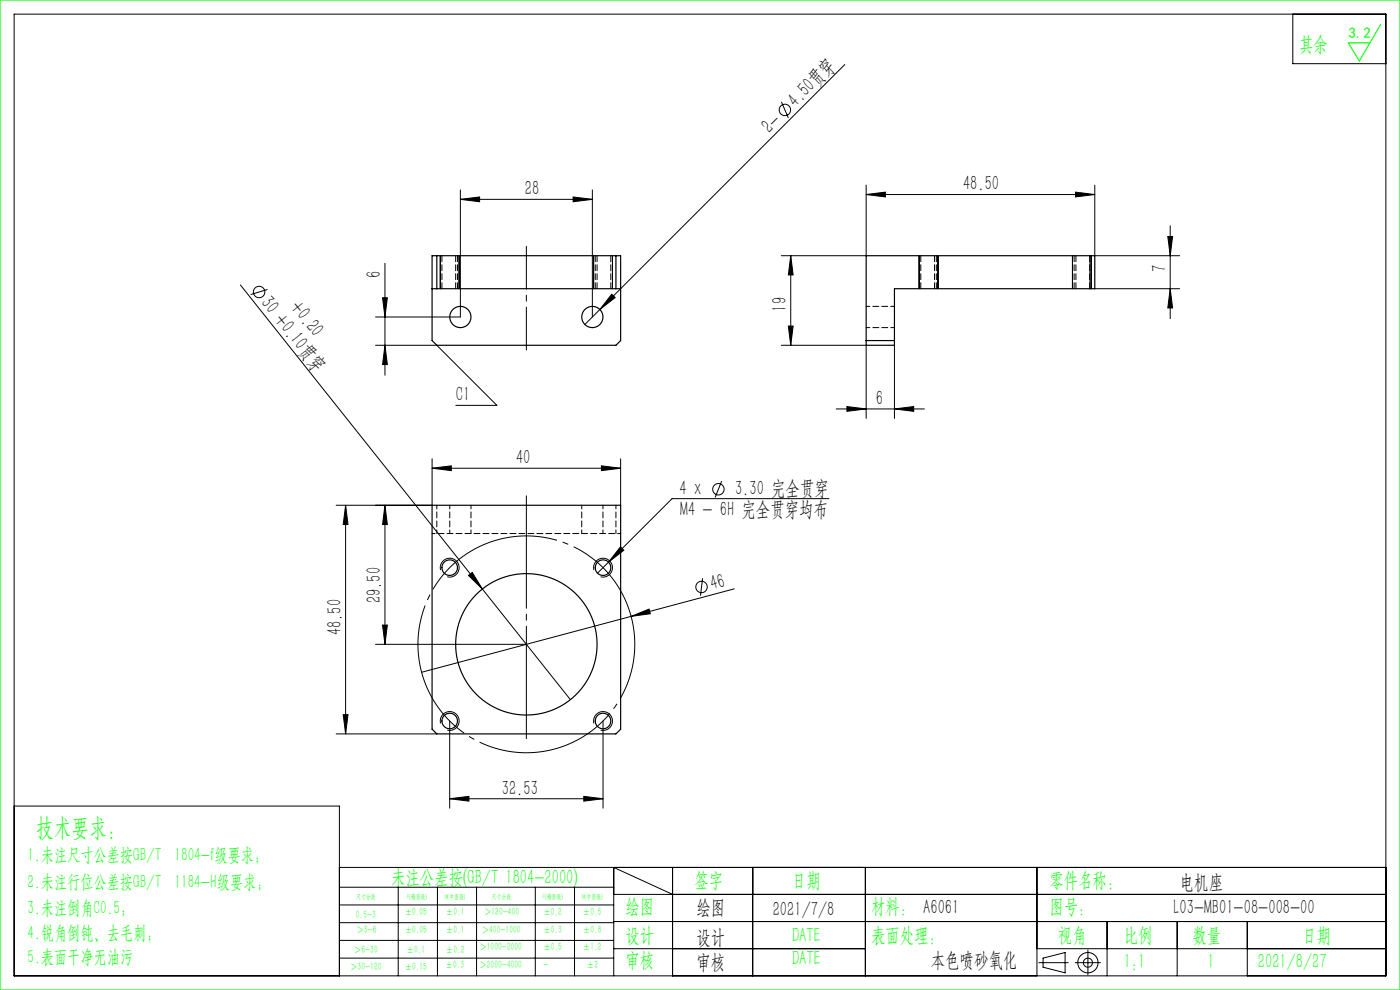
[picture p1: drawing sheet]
<svg xmlns="http://www.w3.org/2000/svg" width="297mm" height="210mm" viewBox="0 0 297 210" stroke-linecap="round" stroke-linejoin="round" font-family="sans-serif">
<g fill="none" stroke="#000" stroke-width=".21">
<path d="M3 3h291v204h-291zM179.2 13.7l-55.1 55.1M274.3 3v10.5h19.7M165.8 21.6l1.4 3.4M183.8 39.3v14.9h-18.1M232.3 39.3v14.9h18M81.7 55.9v23.7M93.4 54.2v7M97.4 54.2v7M97.7 40.3v26.9h-18M97.7 42.3h28M97.7 42.3l4-.5v1z"/>
<path d="M121.6 41.8l4.1 .5-4.1 .5zM125.7 40.3v26.9M125.9 54.2v7M129.9 54.2v7M167.7 54.2l.6 4.1h-1.1zM167.8 54.2v19M183.8 41.3l4-.5v1zM183.8 41.3h48.5M195 54.2v7M199 54.2v7M227.5 54.2v7M228.2 40.8l4.1 .5-4.1 .5z"/>
<path d="M231.5 54.2v7M247.7 50.2h1.1l-.5 4zM248.3 47.9v19.7M51 60.4l51.3 64.5M56.8 61.4l-3.6 1.1M79.7 73.2h13l12.7 12.8h-8.7M81.2 63.2h1l-.5 4zM81.7 73.2l.5 4.1h-1zM129.8 62.4l.7 .7-3.2 2.6zM165.7 73.2h18.1v15.5M167.2 69.2h1.1l-.6 4zM189.8 73.2v15.5"/>
<path d="M232.2 61.2h18.1M248.3 61.2l.5 4.1h-1.1zM91.7 97.3v9.9h-20.4M91.7 99.3h40M91.7 99.3l4-.5v1zM127.6 98.8l4.1 .5-4.1 .5zM131.7 97.3v9.9M177.4 86.7h18.7M179.7 86.2l4.1 .5-4.1 .6zM189.8 86.7l4-.5v1.1zM73.3 107.2v48.5M73.3 107.2l.5 4.1h-1z"/>
<path d="M81.7 107.2l.5 4.1h-1zM81.7 107.2v29.5M131.6 116l.7 .7-3.2 2.5zM153.1 102.1l-1.4 3.4M175.9 105.8h-33.3l-15.8 15.8M79.7 136.7h32M81.2 132.6h1l-.5 4.1zM93.5 120.9a2 2 0 0 1 1.7-2.5 2 2 0 0 1 2.2 2.2 2 2 0 0 1-2.5 1.7M99.4 122.1l.8-.7 2.1 3.5zM102.3 124.9l18.7 23.5M126 120.9a2 2 0 0 1 1.8-2.5 2 2 0 0 1 2.1 2.2 2 2 0 0 1-2.5 1.7M133.9 130.7l3.8-1.5 .3 1z"/>
<path d="M149 122.7l-.4 3.7M155.8 124.9l-66.4 17.7M71.3 155.7h21.4M72.8 151.6h1l-.5 4.1zM93.5 153.5a2 2 0 0 1 1.7-2.6 2 2 0 0 1 2.2 2.2 2 2 0 0 1-2.5 1.8M95.4 152.9v18.5M126 153.5a2 2 0 0 1 1.8-2.6 2 2 0 0 1 2.1 2.2 2 2 0 0 1-2.5 1.8M127.9 152.9v18.5M3 171h69v36M95.4 169.4h32.5M95.4 169.4l4.1-.5v1zM123.8 168.9l4.1 .5-4.1 .5z"/>
<path d="M72 184h222M72 188.2h58.2M72 192h58.2M72 195.7h58.2M72 199.5h58.2M84.5 188.2v18.8M92.8 188.2v18.8M101.1 188.2v18.8M113.6 188.2v18.8M121.9 188.2v18.8M130.2 189.7h163.8M130.2 195.5h163.8"/>
<path d="M142.7 189.7l-12.5-5.7v23M142.7 184v23M159.7 184v23M183.6 184v23M220 184v23M234.9 195.5v11.5M249.7 195.5v11.5M264.6 195.5v11.5M72 203.2h58.2M130.2 201.2h53.4M220 201.2h74M220.4 204.2h6.2"/>
<path d="M221.3 203.2l4.7-1.1v4.3l-4.7-1.2zM228.1 204.2h5.3M230.8 201.5v5.3"/>
<circle cx="166.5" cy="23.3" r="1.21"/>
<circle cx="55" cy="61.9" r="1.21"/>
<circle cx="152.4" cy="103.8" r="1.21"/>
<circle cx="148.8" cy="124.5" r="1.21"/>
<circle cx="230.8" cy="204.2" r="2.15"/>
<circle cx="230.8" cy="204.2" r=".96"/>
</g>
<path d="M133.7 130a23 23 0 0 0-38.5-9.3 23 23 0 0 0 10.4 38.2 23 23 0 0 0 28.4-27.6l-.3-1.3" fill="none" stroke="#000" stroke-width=".21" stroke-dasharray="30.5 1.3 1.3 1.3" stroke-dashoffset="11.6" stroke-linecap="butt"/>
<path d="M111.7 105.2v51.5" fill="none" stroke="#000" stroke-width=".21" stroke-dasharray="30.5 1.3 1.3 1.3" stroke-dashoffset="6.6"/>
<path d="M111.7 74.2v-22" fill="none" stroke="#000" stroke-width=".21" stroke-dasharray="30.5 1.3 1.3 1.3" stroke-dashoffset="21.4"/>
<path d="M0 0h297v210h-297zM292.9 5.2l-4.5 7.7-2.4-3.8h4.6" fill="none" stroke="#0f0" stroke-width=".25"/>
<g fill="#000">
<path d="M129.8 62.4l.7 .7-3.2 2.6zM99.4 122.1l.8-.7 2.1 3.5zM133.9 130.7l3.8-1.5 .3 1z"/>
<path d="M97.7 42.3l4-.5v1zM121.6 41.8l4.1 .5-4.1 .5zM95.4 169.4l4.1-.5v1zM123.8 168.9l4.1 .5-4.1 .5zM91.7 99.3l4-.5v1zM127.6 98.8l4.1 .5-4.1 .5zM131.6 116l-2.5 3.2 3.2-2.5z"/>
<path d="M167.7 54.2l.6 4.1h-1.1zM167.2 69.2h1.1l-.6 4zM247.7 50.2h1.1l-.5 4zM248.3 61.2l.5 4.1h-1.1zM73.3 107.2l.5 4.1h-1zM72.8 151.6h1l-.5 4.1zM81.7 107.2l.5 4.1h-1zM81.2 132.6h1l-.5 4.1z"/>
<path d="M228.2 40.8l4.1 .5-4.1 .5zM183.8 41.3l4-.5v1zM189.8 86.7l4-.5v1.1zM179.7 86.2l4.1 .5-4.1 .6z"/>
<path d="M81.7 73.2l.5 4.1h-1zM81.2 63.2h1l-.5 4z"/>
</g>
<g fill="none" stroke="#000" stroke-width=".25">
<path d="M91.7 54.2h40v18l-1 1h-38l-1-1zM92.7 54.2v7M130.7 54.2v7M183.7 54.2h48.5v7h-42.4v12h-6.1zM231.3 54.2v7M91.7 61.2h40M183.7 72.2h6.1M91.7 107.2h40v47.5l-1 1h-38l-1-1z"/>
<circle cx="97.7" cy="67.2" r="2.25"/>
<circle cx="125.7" cy="67.2" r="2.25"/>
<circle cx="95.4" cy="120.4" r="1.65"/>
<circle cx="111.7" cy="136.7" r="15"/>
<circle cx="127.9" cy="120.4" r="1.65"/>
<circle cx="95.4" cy="152.9" r="1.65"/>
<circle cx="127.9" cy="152.9" r="1.65"/>
</g>
<path d="M93.8 54.2v7M96.7 54.2v7M126.3 54.2v7M195.3 54.2v7M198.3 54.2v7M227.9 54.2v7M97.1 61.2v-7M126.7 61.2v-7M129.6 61.2v-7M198.6 61.2v-7M228.2 61.2v-7M231.2 61.2v-7" fill="none" stroke="#000" stroke-width=".21" stroke-dasharray="1.3 .6"/>
<path d="M183.7 69.5h6.1M189.8 65h-6.1M92.7 113.2v-6M95.4 107.2v6M99.9 113.2v-6M123.4 107.2v6M127.9 113.2v-6M130.7 107.2v6" fill="none" stroke="#000" stroke-width=".21" stroke-dasharray="1.3 .6" stroke-dashoffset=".5"/>
<path d="M131.7 113.2h-40" fill="none" stroke="#000" stroke-width=".21" stroke-dasharray="1.3 .6" stroke-dashoffset=".6"/>
<text font-size="5.4" fill="#0f0" x="7.7" y="177.2">技术要求：</text>
<g font-size="4.4" fill="#0f0">
<text x="275.6" y="10.8">其余</text>
<text x="83" y="187.5">未注公差按(GB/T 1804-2000)</text>
<text x="147.3" y="188">签字</text>
<text x="168" y="188">日期</text>
<text x="222.6" y="188">零件名称：</text>
<text x="132.7" y="193.6">绘图</text>
<text x="184.8" y="193.6">材料： A6061</text>
<text x="222.6" y="193.6">图号：</text>
<text x="132.7" y="199.8">设计</text>
<text x="168" y="199.8">DATE</text>
<text x="184.8" y="199.8">表面处理：</text>
<text x="224.4" y="199.8">视角</text>
<text x="238.4" y="199.8">比例</text>
<text x="253" y="199.8">数量</text>
<text x="276.3" y="199.8">日期</text>
<text x="132.7" y="205.1">审核</text>
<text x="168" y="204.6">DATE</text>
<text x="238.4" y="205.3">1:1</text>
<text x="256.2" y="205.3">1</text>
<text x="266.9" y="205.3">2021/8/27</text>
</g>
<g font-size="4.4">
<text x="168.8" y="22.8" transform="rotate(-45 168.8 22.8)">4.50贯穿</text>
<text x="163.3" y="28.3" transform="rotate(-45 163.3 28.3)">2-</text>
<text x="111.3" y="41.4">28</text>
<text x="204.3" y="40.4">48.50</text>
<text x="80.8" y="58.9" transform="rotate(-90 80.8 58.9)">6</text>
<text x="247.4" y="57.7" transform="rotate(-90 247.4 57.7)">7</text>
<text x="55.2" y="64.3" transform="rotate(51 55.2 64.3)">30 +0.10贯穿</text>
<text x="61.5" y="65.2" transform="rotate(51 61.5 65.2)">+0.20</text>
<text x="166.9" y="66.1" transform="rotate(-90 166.9 66.1)">19</text>
<text x="96.7" y="85.1">C1</text>
<text x="185.8" y="85.9">6</text>
<text x="109.5" y="98.5">40</text>
<text x="144.2" y="105.1">4 x</text>
<text x="155.9" y="105.1">3.30 完全贯穿</text>
<text x="144.3" y="109.4">M4 - 6H 完全贯穿均布</text>
<text x="151.1" y="125.3" transform="rotate(-15 151.1 125.3)">46</text>
<text x="80.8" y="128" transform="rotate(-90 80.8 128)">29.50</text>
<text x="72.4" y="134.7" transform="rotate(-90 72.4 134.7)">48.50</text>
<text x="106.5" y="168.6">32.53</text>
<text x="250.3" y="188.6">电机座</text>
<text x="147.8" y="194">绘图</text>
<text x="163.9" y="194.3">2021/7/8</text>
<text x="249" y="194">L03-MB01-08-008-00</text>
<text x="147.8" y="200.2">设计</text>
<text x="147.8" y="205.5">审核</text>
<text x="197.5" y="205">本色喷砂氧化</text>
</g>
<g font-size="4" fill="#0f0">
<text x="5.9" y="182.6">1.未注尺寸公差按GB/T 1804-f级要求；</text>
<text x="5.9" y="188.4">2.未注行位公差按GB/T 1184-H级要求；</text>
<text x="5.9" y="193.9">3.未注倒角C0.5；</text>
<text x="5.9" y="199.2">4.锐角倒钝、去毛刺；</text>
<text x="5.9" y="204.2">5.表面干净无油污</text>
</g>
<text font-size="3.2" fill="#0f0" x="286.1" y="8">3.2</text>
<g font-size="2.3" fill="#0f0">
<text x="75.5" y="194.7">0.5-3</text>
<text x="75.6" y="198">＞3-6</text>
<text x="85.9" y="194.2">±0.05</text>
<text x="85.9" y="198">±0.05</text>
<text x="94.6" y="194.2">±0.1</text>
<text x="94.6" y="198">±0.1</text>
<text x="102.2" y="198">＞400-1000</text>
<text x="102.7" y="194.2">＞120-400</text>
<text x="115.3" y="194.2">±0.2</text>
<text x="115.3" y="198">±0.3</text>
<text x="123.7" y="194.2">±0.5</text>
<text x="123.7" y="198">±0.8</text>
<text x="75.1" y="202.2">＞6-30</text>
<text x="86.3" y="202.2">±0.1</text>
<text x="94.6" y="202.2">±0.2</text>
<text x="101.7" y="201.6">＞1000-2000</text>
<text x="115.3" y="201.6">±0.5</text>
<text x="123.7" y="201.6">±1.2</text>
<text x="74.3" y="205.8">＞30-120</text>
<text x="85.9" y="205.8">±0.15</text>
<text x="94.5" y="205.4">±0.3</text>
<text x="101.7" y="205.4">＞2000-4000</text>
<text x="115.3" y="205.4">-</text>
<text x="124.5" y="205.4">±2</text>
</g>
<g font-size="1.5" fill="#0f0">
<text x="75.5" y="190.6">尺寸分段</text>
<text x="86.4" y="190.6">F(精密级)</text>
<text x="94.4" y="190.6">M(中密级)</text>
<text x="104.3" y="190.6">尺寸分段</text>
<text x="115.2" y="190.6">F(精密级)</text>
<text x="123.5" y="190.6">M(中密级)</text>
</g>
</svg>
